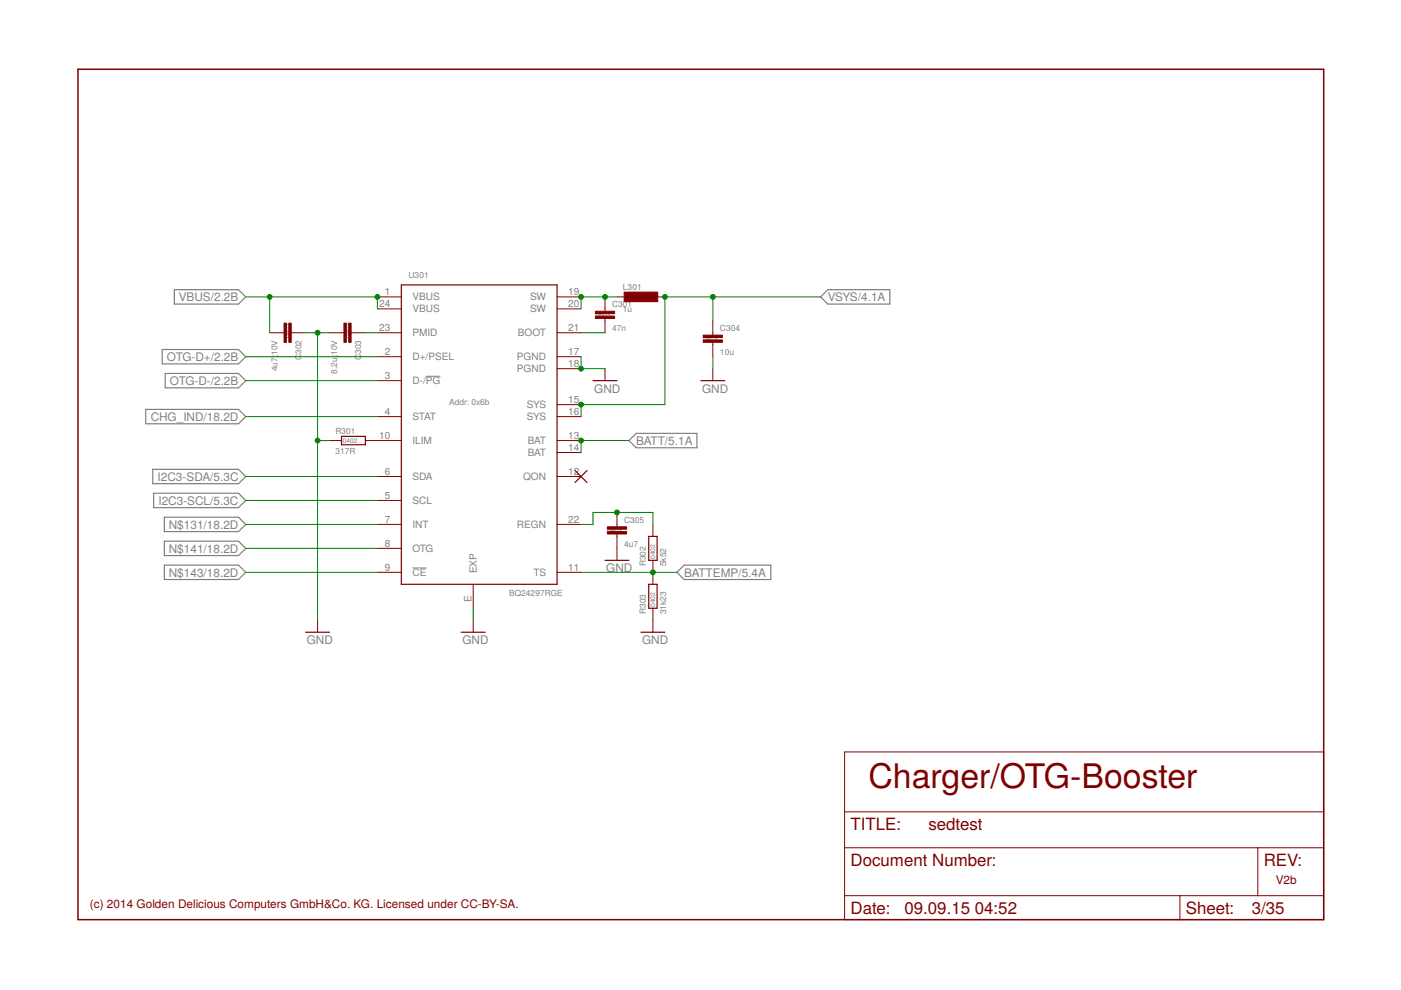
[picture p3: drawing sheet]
<svg xmlns="http://www.w3.org/2000/svg" width="297mm" height="210mm" viewBox="0 0 297 210" stroke-linecap="round" stroke-linejoin="round" font-family="sans-serif">
<path d="M90.3 79.8h3.1M87.4 120.4h3" fill="none" stroke="#808080" stroke-width=".21"/>
<path d="M34.4 74.1h16.2l1.5 1.5-1.5 1.6h-16.2zM35 79.2h15.6l1.5 1.5-1.5 1.5h-15.6zM37 61.4h13.6l1.5 1.5-1.5 1.6h-13.6zM174 62.9l1.5-1.5h13.2v3.1h-13.2zM30.9 86.8h19.7l1.5 1.5-1.5 1.6h-19.7zM32.4 99.5h18.2l1.5 1.5-1.5 1.6h-18.2zM133.3 93.4l1.6-1.5h12.9v3h-12.9zM32.6 104.6h18l1.5 1.5-1.5 1.5h-18zM34.8 109.7h15.8l1.5 1.5-1.5 1.5h-15.8zM34.8 114.7h15.8l1.5 1.6-1.5 1.5h-15.8zM34.8 119.8h15.8l1.5 1.5-1.5 1.6h-15.8zM143.5 121.3l1.5-1.5h18.4v3.1h-18.4z" fill="none" stroke="#808080" stroke-width=".25"/>
<path d="M16.5 14.7h264.1v180.3h-264.1z" fill="none" stroke="#800000" stroke-width=".32"/>
<g fill="none" stroke="#800000" stroke-width=".21">
<path d="M57.2 70.5h3M61.7 70.5h3.1M69.9 70.5h3M74.4 70.5h3.1M80 62.9h5.1M80 70.5h5.1M80 75.6h5.1M80 65.5h5.1M118.1 62.9h5.1M118.1 70.5h5.1M118.1 75.6h5.1M118.1 65.5h5.1"/>
<path d="M118.1 78.2h5.1M128.3 62.9v3.1M128.3 67.5v3M128.3 78.2v2.5M130.8 62.9h2.5M138.4 62.9h2.6M151.1 68v3.1M151.1 72.6v3M151.1 78.2v2.5M69.9 93.4h2.5M77.5 93.4h7.6M80 80.7h5.1"/>
<path d="M80 88.3h5.1M118.1 93.4h5.1M118.1 85.8h5.1M118.1 88.3h5.1M118.1 95.9h5.1M80 101h5.1M80 106.1h5.1M80 111.2h5.1M80 116.3h5.1M118.1 101h5.1M118.1 111.2h5.1M130.8 108.6v3.1"/>
<path d="M130.8 113.2v5.6M138.4 111.2v2.5M138.4 118.8v5.1M67.3 131.5v2.5M80 121.3h5.1M100.3 123.9v5.1M100.3 131.5v2.5M118.1 121.3h5.1M138.4 129v5M179.1 159.4h101.5v35.6h-101.5zM179.1 179.7h101.5M179.1 172.1h101.5"/>
<path d="M266.7 179.7v10.2M179.1 189.9h101.5M250.2 189.9v5.1"/>
</g>
<path d="M85.1 60.4h33v63.5h-33zM72.4 92.5h5.1v1.8h-5.1zM121.9 99.8l2.6 2.5M124.5 99.8l-2.6 2.5M125.7 80.7h5.1M148.6 80.7h5.1M128.3 118.8h5M137.5 113.7h1.8v5.1h-1.8zM64.8 134h5.1M97.8 134h5.1M135.9 134h5.1M137.5 123.9h1.8v5.1h-1.8z" fill="none" stroke="#800000" stroke-width=".25"/>
<g fill="#800000" stroke="#800000" stroke-width=".21">
<path d="M72.9 68.5h.5v4.1h-.5z"/>
<path d="M73.9 68.5h.5v4.1h-.5z"/>
<path d="M128.8 112.7h4v.5h-4z"/>
<path d="M128.8 111.7h4v.5h-4z"/>
<path d="M126.2 67h4.1v.5h-4.1z"/>
<path d="M126.2 66h4.1v.5h-4.1z"/>
<path d="M132.3 61.9h7.1v2.1h-7.1z"/>
<path d="M60.2 68.5h.5v4.1h-.5z"/>
<path d="M61.2 68.5h.5v4.1h-.5z"/>
<path d="M149.1 72.1h4.1v.5h-4.1z"/>
<path d="M149.1 71.1h4.1v.5h-4.1z"/>
</g>
<g fill="none" stroke="#008000" stroke-width=".21">
<path d="M52.1 62.9h27.9v2.6M52.1 75.6h27.9M57.2 62.9v7.6M64.8 70.5h5.1M67.3 70.5v61M77.5 70.5h2.5M123.2 70.5h5.1M123.2 75.6v2.6h5.1M130.8 62.9h-7.6v2.6M151.1 62.9v5.1M151.1 75.6v2.6M174 62.9h-33v22.9h-17.8v2.5"/>
<path d="M52.1 80.7h27.9M52.1 88.3h27.9M67.3 93.4h2.6M133.3 93.4h-10.1v2.5M52.1 111.2h27.9M52.1 116.3h27.9M52.1 101h27.9M52.1 106.1h27.9M123.2 111.2h2.5v-2.6h12.7v2.6M52.1 121.3h27.9M100.3 129v2.5M123.2 121.3h20.3"/>
</g>
<g fill="#008000" stroke="#008000" stroke-width=".21">
<circle cx="67.3" cy="70.5" r=".51"/>
<circle cx="67.3" cy="93.4" r=".51"/>
<circle cx="123.2" cy="78.2" r=".51"/>
<circle cx="80" cy="62.9" r=".51"/>
<circle cx="57.2" cy="62.9" r=".51"/>
<circle cx="123.2" cy="62.9" r=".51"/>
<circle cx="128.3" cy="62.9" r=".51"/>
<circle cx="123.2" cy="93.4" r=".51"/>
<circle cx="130.8" cy="108.6" r=".51"/>
<circle cx="138.4" cy="121.3" r=".51"/>
<circle cx="123.2" cy="85.8" r=".51"/>
<circle cx="151.1" cy="62.9" r=".51"/>
<circle cx="141" cy="62.9" r=".51"/>
</g>
<text font-size="7.2" fill="#800000" x="184.1" y="167.1">Charger/OTG-Booster</text>
<g font-size="3.6" fill="#800000">
<text x="180.3" y="175.9">TITLE:</text>
<text x="196.8" y="175.9">sedtest</text>
<text x="180.3" y="183.6">Document Number:</text>
<text x="267.9" y="183.6">REV:</text>
<text x="180.3" y="193.7">Date:</text>
<text x="191.8" y="193.7">09.09.15</text>
<text x="206.7" y="193.7">04:52</text>
<text x="251.4" y="193.7">Sheet:</text>
<text x="265.4" y="193.7">3/35</text>
</g>
<g font-size="2.5" fill="#808080">
<text x="37.9" y="63.8">VBUS/2.2B</text>
<text x="175.5" y="63.8">VSYS/4.1A</text>
<text x="35.4" y="76.5">OTG-D+/2.2B</text>
<text x="36" y="81.6">OTG-D-/2.2B</text>
<text x="126" y="83.3">GND</text>
<text x="148.8" y="83.3">GND</text>
<text x="32" y="89.2">CHG_IND/18.2D</text>
<text x="134.9" y="94.3">BATT/5.1A</text>
<text x="33.4" y="101.9">I2C3-SDA/5.3C</text>
<text x="33.6" y="107">I2C3-SCL/5.3C</text>
<text x="35.8" y="112.1">N$131/18.2D</text>
<text x="35.8" y="117.2">N$141/18.2D</text>
<text x="35.8" y="122.2">N$143/18.2D</text>
<text x="128.5" y="121.3">GND</text>
<text x="145" y="122.2">BATTEMP/5.4A</text>
<text x="65" y="136.6">GND</text>
<text x="98.1" y="136.6">GND</text>
<text x="136.1" y="136.6">GND</text>
</g>
<g font-size="2.5" fill="#800000">
<text x="270.5" y="187.4">V2b</text>
<text x="19.1" y="192.4">(c) 2014 Golden Delicious Computers GmbH&amp;Co. KG. Licensed under CC-BY-SA.</text>
</g>
<g font-size="2.1" fill="#808080">
<text x="80.4" y="65.1">24</text>
<text x="81.6" y="62.6">1</text>
<text x="87.4" y="63.7">VBUS</text>
<text x="112.4" y="63.7">SW</text>
<text x="120.4" y="62.6">19</text>
<text x="120.4" y="65.1">20</text>
<text x="80.4" y="70.2">23</text>
<text x="87.4" y="71.3">PMID</text>
<text x="87.4" y="66.2">VBUS</text>
<text x="109.8" y="71.3">BOOT</text>
<text x="112.4" y="66.2">SW</text>
<text x="120.4" y="70.2">21</text>
<text x="81.6" y="75.3">2</text>
<text x="87.4" y="76.4">D+/PSEL</text>
<text x="109.6" y="76.4">PGND</text>
<text x="120.4" y="75.3">17</text>
<text x="120.4" y="77.8">18</text>
<text x="81.6" y="80.4">3</text>
<text x="87.4" y="81.5">D-/PG</text>
<text x="109.6" y="78.9">PGND</text>
<text x="81.6" y="88">4</text>
<text x="87.4" y="89.1">STAT</text>
<text x="111.7" y="86.6">SYS</text>
<text x="111.7" y="89.1">SYS</text>
<text x="120.4" y="85.4">15</text>
<text x="120.4" y="88">16</text>
<text x="80.4" y="93.1">10</text>
<text x="87.4" y="94.2">ILIM</text>
<text x="111.9" y="94.2">BAT</text>
<text x="120.4" y="93.1">13</text>
<text x="120.4" y="95.6">14</text>
<text x="81.6" y="100.7">6</text>
<text x="87.4" y="101.8">SDA</text>
<text x="110.9" y="101.8">QON</text>
<text x="111.9" y="96.7">BAT</text>
<text x="120.4" y="100.7">12</text>
<text x="81.6" y="105.8">5</text>
<text x="87.4" y="106.9">SCL</text>
<text x="81.6" y="110.8">7</text>
<text x="87.4" y="112">INT</text>
<text x="109.6" y="112">REGN</text>
<text x="120.4" y="110.8">22</text>
<text x="81.6" y="115.9">8</text>
<text x="87.4" y="117">OTG</text>
<text x="81.6" y="121">9</text>
<text x="87.4" y="122.1">CE</text>
<text x="101.1" y="121.5" transform="rotate(-90 101.1 121.5)">EXP</text>
<text x="113.1" y="122.1">TS</text>
<text x="120.4" y="121">11</text>
<text x="100" y="127.6" transform="rotate(-90 100 127.6)">E</text>
</g>
<g font-size="1.8" fill="#808080">
<text x="86.6" y="58.9">U301</text>
<text x="129.8" y="65.1">C301</text>
<text x="132.1" y="61.4">L301</text>
<text x="129.8" y="70.2">47n</text>
<text x="132.1" y="66.2">1u</text>
<text x="152.7" y="70.2">C304</text>
<text x="58.8" y="75.3" transform="rotate(-90 58.8 75.3)">10V</text>
<text x="63.9" y="76.4" transform="rotate(-90 63.9 76.4)">C302</text>
<text x="71.5" y="75.3" transform="rotate(-90 71.5 75.3)">10V</text>
<text x="76.6" y="76.4" transform="rotate(-90 76.6 76.4)">C303</text>
<text x="152.7" y="75.3">10u</text>
<text x="58.8" y="78.7" transform="rotate(-90 58.8 78.7)">4u7;</text>
<text x="71.5" y="79.2" transform="rotate(-90 71.5 79.2)">8.2u;</text>
<text x="95.3" y="85.8">Addr: 0x6b</text>
<text x="71.1" y="91.9">R301</text>
<text x="71.1" y="96.2">317R</text>
<text x="132.3" y="110.8">C305</text>
<text x="132.3" y="115.9">4u7</text>
<text x="136.9" y="120.1" transform="rotate(-90 136.9 120.1)">R302</text>
<text x="141.2" y="120.1" transform="rotate(-90 141.2 120.1)">5k52</text>
<text x="108" y="126.4">BQ24297RGE</text>
<text x="136.9" y="130.2" transform="rotate(-90 136.9 130.2)">R303</text>
<text x="141.2" y="130.2" transform="rotate(-90 141.2 130.2)">31k23</text>
</g>
<g font-size="1.4" fill="#808080">
<text x="61.5" y="71.7" transform="rotate(-90 61.5 71.7)">0603</text>
<text x="74.2" y="71.7" transform="rotate(-90 74.2 71.7)">0603</text>
<text x="126.2" y="67.3">0603</text>
<text x="149.1" y="72.3">0603</text>
<text x="72.7" y="93.9">0402</text>
<text x="128.8" y="113">0603</text>
<text x="138.9" y="118.6" transform="rotate(-90 138.9 118.6)">0402</text>
<text x="138.9" y="128.7" transform="rotate(-90 138.9 128.7)">0402</text>
</g>
</svg>
